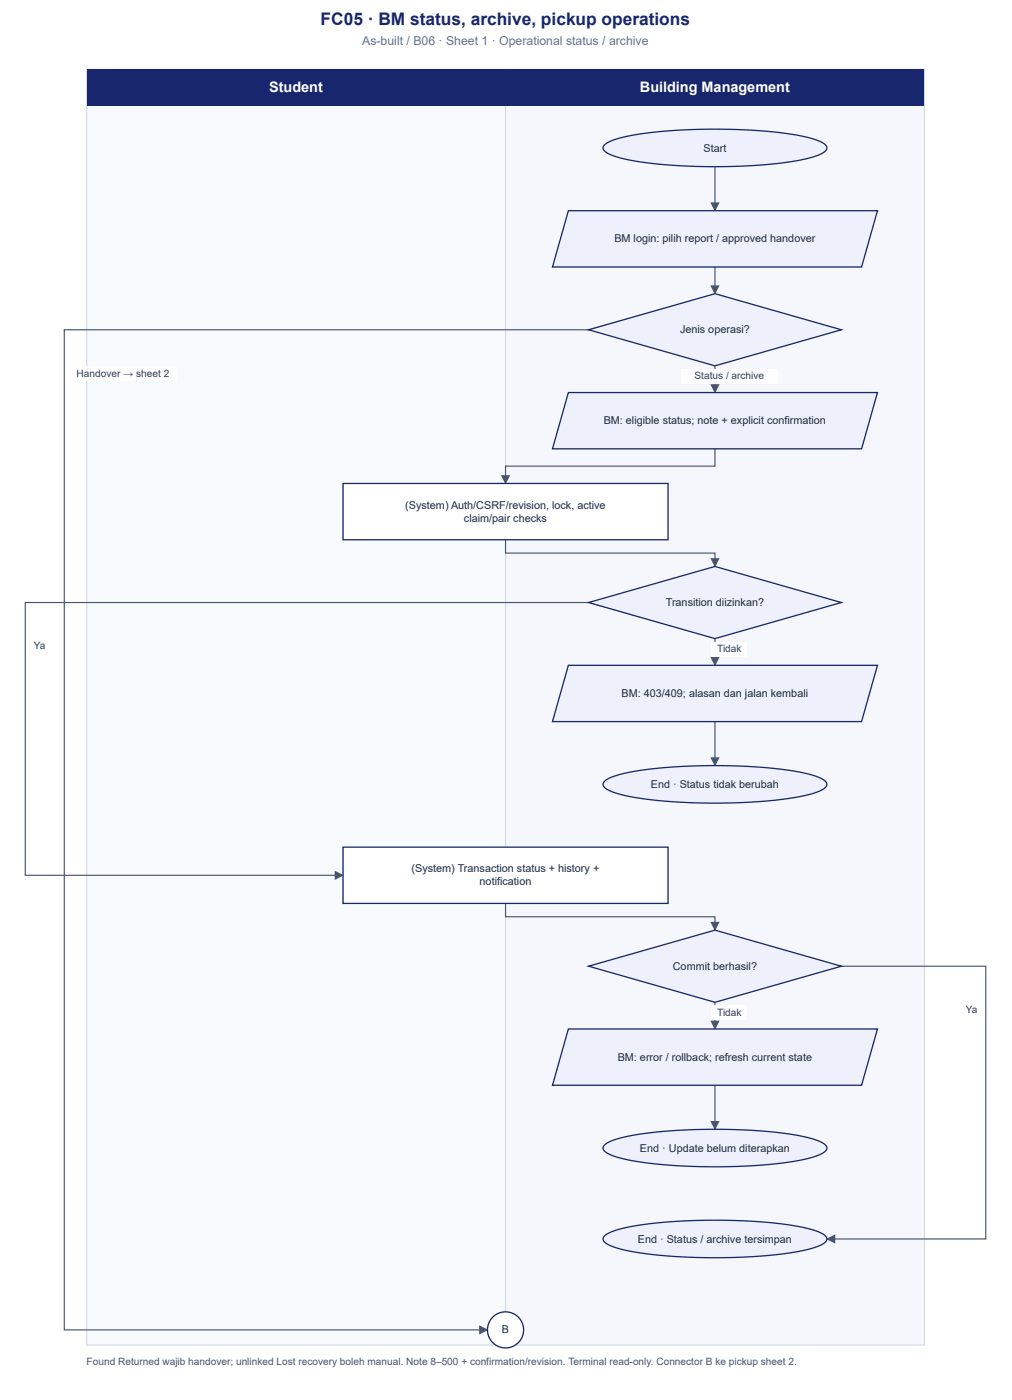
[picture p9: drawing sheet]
<svg xmlns="http://www.w3.org/2000/svg" width="371mm" height="513mm" viewBox="0 0 371 513" stroke-linecap="round" stroke-linejoin="round" font-family="sans-serif">
<path d="M31.7 25.4h153.5v467.8h-153.5z" fill="#f8fbfd"/>
<path d="M31.7 25.4h153.5v467.8h-153.5z" fill="none" stroke="#cbd5e1" stroke-width=".37"/>
<path d="M31.7 25.4h153.5v13.2h-153.5z" fill="#17266d"/>
<path d="M185.2 25.4h153.5v467.8h-153.5z" fill="#f6f7fc"/>
<path d="M185.2 25.4h153.5v467.8h-153.5z" fill="none" stroke="#cbd5e1" stroke-width=".37"/>
<path d="M185.2 25.4h153.5v13.2h-153.5z" fill="#17266d"/>
<path d="M261.9 61.1v16.2" fill="none" stroke="#475569" stroke-width=".42"/>
<path d="M260.2 74.2h3.4l-1.7 3.4z" fill="#475569"/>
<path d="M261.9 97.9v9.8" fill="none" stroke="#475569" stroke-width=".42"/>
<path d="M260.2 104.6h3.4l-1.7 3.4z" fill="#475569"/>
<path d="M261.9 134.1v9.8" fill="none" stroke="#475569" stroke-width=".42"/>
<path d="M260.2 140.9h3.4l-1.7 3.4z" fill="#475569"/>
<path d="M249.6 135.3h35.3v5.3h-35.3z" fill="#fff"/>
<path d="M215.6 120.9h-192.1v366.7h155.1" fill="none" stroke="#475569" stroke-width=".42"/>
<path d="M175.5 485.9l3.4 1.7-3.4 1.7z" fill="#475569"/>
<path d="M25.4 134.4h39.3v5.3h-39.3z" fill="#fff"/>
<path d="M261.9 164.6v6.3h-76.7v6.4" fill="none" stroke="#475569" stroke-width=".42"/>
<path d="M183.5 174.2h3.4l-1.7 3.4z" fill="#475569"/>
<path d="M185.2 197.9v4.9h76.7v4.9" fill="none" stroke="#475569" stroke-width=".42"/>
<path d="M260.2 204.6h3.4l-1.7 3.4z" fill="#475569"/>
<path d="M261.9 234.2v9.7" fill="none" stroke="#475569" stroke-width=".42"/>
<path d="M260.2 240.9h3.4l-1.7 3.4z" fill="#475569"/>
<path d="M260.8 235.3h12.9v5.3h-12.9z" fill="#fff"/>
<path d="M261.9 264.6v16.1" fill="none" stroke="#475569" stroke-width=".42"/>
<path d="M260.2 277.7h3.4l-1.7 3.4z" fill="#475569"/>
<path d="M215.6 220.9h-206.3v100h116.4" fill="none" stroke="#475569" stroke-width=".42"/>
<path d="M122.6 319.2l3.4 1.7-3.4 1.7z" fill="#475569"/>
<path d="M11.1 234.4h6.7v5.3h-6.7z" fill="#fff"/>
<path d="M185.2 331.3v4.9h76.7v4.8" fill="none" stroke="#475569" stroke-width=".42"/>
<path d="M260.2 338h3.4l-1.7 3.4z" fill="#475569"/>
<path d="M261.9 367.5v9.8" fill="none" stroke="#475569" stroke-width=".42"/>
<path d="M260.2 374.2h3.4l-1.7 3.4z" fill="#475569"/>
<path d="M260.8 368.7h12.9v5.3h-12.9z" fill="#fff"/>
<path d="M261.9 397.9v16.2" fill="none" stroke="#475569" stroke-width=".42"/>
<path d="M260.2 411h3.4l-1.7 3.4z" fill="#475569"/>
<path d="M308.2 354.3h53v100h-58.3" fill="none" stroke="#475569" stroke-width=".42"/>
<path d="M302.6 454.3l3.4-1.7v3.4z" fill="#475569"/>
<path d="M352.6 367.8h6.7v5.3h-6.7z" fill="#fff"/>
<path d="M221.5 53.1l1.6-1.1 2.7-1 8.2-1.8 11.5-1.3 13.2-.5 13.2 .2 12.4 .9 10 1.5 3.8 1 2.7 1a2.3 2.3 0 0 1 1.8 3.1l-1.4 1.1-2.5 1.1-8.1 1.9-11.5 1.3-13.1 .6-13.6-.2-12.8-.9-10-1.5-3.8-1-2.7-1a2.3 2.3 0 0 1-1.9-3.1z" fill="#eef1fb"/>
<path d="M221.5 53.1l1.6-1.1 2.7-1 8.2-1.8 11.5-1.3 13.2-.5 13.2 .2 12.4 .9 10 1.5 3.8 1 2.7 1a2.3 2.3 0 0 1 1.8 3.1l-1.4 1.1-2.5 1.1-8.1 1.9-11.5 1.3-13.1 .6-13.6-.2-12.8-.9-10-1.5-3.8-1-2.7-1a2.3 2.3 0 0 1-1.9-3.1z" fill="none" stroke="#17266d" stroke-width=".48"/>
<path d="M208.2 77.3h113.3l-5.9 20.6h-113.2z" fill="#eef1fb"/>
<path d="M208.2 77.3h113.3l-5.9 20.6h-113.2z" fill="none" stroke="#17266d" stroke-width=".48"/>
<path d="M215.6 120.9l46.3-13.2 46.3 13.2-46.3 13.2z" fill="#eef1fb"/>
<path d="M215.6 120.9l46.3-13.2 46.3 13.2-46.3 13.2z" fill="none" stroke="#17266d" stroke-width=".48"/>
<path d="M208.2 143.9h113.3l-5.9 20.7h-113.2z" fill="#eef1fb"/>
<path d="M208.2 143.9h113.3l-5.9 20.7h-113.2z" fill="none" stroke="#17266d" stroke-width=".48"/>
<path d="M125.7 177.3h119v20.6h-119z" fill="#fff"/>
<path d="M125.7 177.3h119v20.6h-119z" fill="none" stroke="#17266d" stroke-width=".48"/>
<path d="M215.6 220.9l46.3-13.2 46.3 13.2-46.3 13.3z" fill="#eef1fb"/>
<path d="M215.6 220.9l46.3-13.2 46.3 13.2-46.3 13.3z" fill="none" stroke="#17266d" stroke-width=".48"/>
<path d="M208.2 243.9h113.3l-5.9 20.7h-113.2z" fill="#eef1fb"/>
<path d="M208.2 243.9h113.3l-5.9 20.7h-113.2z" fill="none" stroke="#17266d" stroke-width=".48"/>
<path d="M221.5 286.5l1.6-1.1 2.7-1 8.2-1.8 11.5-1.3 13.2-.6 13.2 .2 12.4 .9 10 1.6 3.8 1 2.7 1a2.3 2.3 0 0 1 1.8 3l-1.4 1.2-2.5 1-8.1 1.9-11.5 1.3-13.1 .6-13.6-.1-12.8-.9-10-1.6-3.8-1-2.7-1a2.3 2.3 0 0 1-1.9-3z" fill="#eef1fb"/>
<path d="M221.5 286.5l1.6-1.1 2.7-1 8.2-1.8 11.5-1.3 13.2-.6 13.2 .2 12.4 .9 10 1.6 3.8 1 2.7 1a2.3 2.3 0 0 1 1.8 3l-1.4 1.2-2.5 1-8.1 1.9-11.5 1.3-13.1 .6-13.6-.1-12.8-.9-10-1.6-3.8-1-2.7-1a2.3 2.3 0 0 1-1.9-3z" fill="none" stroke="#17266d" stroke-width=".48"/>
<path d="M125.7 310.6h119v20.7h-119z" fill="#fff"/>
<path d="M125.7 310.6h119v20.7h-119z" fill="none" stroke="#17266d" stroke-width=".48"/>
<path d="M215.6 354.3l46.3-13.3 46.3 13.3-46.3 13.2z" fill="#eef1fb"/>
<path d="M215.6 354.3l46.3-13.3 46.3 13.3-46.3 13.2z" fill="none" stroke="#17266d" stroke-width=".48"/>
<path d="M208.2 377.3h113.3l-5.9 20.6h-113.2z" fill="#eef1fb"/>
<path d="M208.2 377.3h113.3l-5.9 20.6h-113.2z" fill="none" stroke="#17266d" stroke-width=".48"/>
<path d="M221.5 419.8l1.6-1.1 2.7-1 8.2-1.8 11.5-1.3 13.2-.5 13.2 .2 12.4 .9 10 1.5 3.8 1 2.7 1a2.3 2.3 0 0 1 1.8 3.1l-1.4 1.1-2.5 1.1-8.1 1.9-11.5 1.3-13.1 .6-13.6-.2-12.8-.9-10-1.5-3.8-1-2.7-1a2.3 2.3 0 0 1-1.9-3.1z" fill="#eef1fb"/>
<path d="M221.5 419.8l1.6-1.1 2.7-1 8.2-1.8 11.5-1.3 13.2-.5 13.2 .2 12.4 .9 10 1.5 3.8 1 2.7 1a2.3 2.3 0 0 1 1.8 3.1l-1.4 1.1-2.5 1.1-8.1 1.9-11.5 1.3-13.1 .6-13.6-.2-12.8-.9-10-1.5-3.8-1-2.7-1a2.3 2.3 0 0 1-1.9-3.1z" fill="none" stroke="#17266d" stroke-width=".48"/>
<path d="M221.5 453.2l1.6-1.1 2.7-1.1 8.2-1.8 11.5-1.2 13.2-.6 13.2 .2 12.4 .9 10 1.6 3.8 .9 2.7 1.1a2.3 2.3 0 0 1 1.8 3l-1.4 1.2-2.5 1-8.1 1.9-11.5 1.3-13.1 .6-13.6-.1-12.8-.9-10-1.6-3.8-1-2.7-1a2.3 2.3 0 0 1-1.9-3.1z" fill="#eef1fb"/>
<path d="M221.5 453.2l1.6-1.1 2.7-1.1 8.2-1.8 11.5-1.2 13.2-.6 13.2 .2 12.4 .9 10 1.6 3.8 .9 2.7 1.1a2.3 2.3 0 0 1 1.8 3l-1.4 1.2-2.5 1-8.1 1.9-11.5 1.3-13.1 .6-13.6-.1-12.8-.9-10-1.6-3.8-1-2.7-1a2.3 2.3 0 0 1-1.9-3.1z" fill="none" stroke="#17266d" stroke-width=".48"/>
<circle cx="185.2" cy="487.6" r="6.6" fill="#fff"/>
<circle cx="185.2" cy="487.6" r="6.6" fill="none" stroke="#17266d" stroke-width=".48"/>
<text font-size="6.3" fill="#17266d" x="117.5" y="9">FC05 · BM status, archive, pickup operations</text>
<g font-size="5.3" fill="#fff">
<text x="98.6" y="33.9">Student</text>
<text x="234.4" y="33.9">Building Management</text>
</g>
<text font-size="4.5" fill="#64748b" x="132.7" y="16.4">As-built / B06 · Sheet 1 · Operational status / archive</text>
<g font-size="4" fill="#1e293b">
<text x="257.7" y="55.6">Start</text>
<text x="225.1" y="88.9">BM login: pilih report / approved handover</text>
<text x="249.1" y="122.2">Jenis operasi?</text>
<text x="221.2" y="155.6">BM: eligible status; note + explicit confirmation</text>
<text x="148.5" y="186.5">(System) Auth/CSRF/revision, lock, active</text>
<text x="170" y="191.3">claim/pair checks</text>
<text x="243.9" y="222.2">Transition diizinkan?</text>
<text x="227.7" y="255.6">BM: 403/409; alasan dan jalan kembali</text>
<text x="238.4" y="288.9">End · Status tidak berubah</text>
<text x="150.8" y="319.9">(System) Transaction status + history +</text>
<text x="175.7" y="324.6">notification</text>
<text x="246.5" y="355.6">Commit berhasil?</text>
<text x="226.3" y="388.9">BM: error / rollback; refresh current state</text>
<text x="234.5" y="422.3">End · Update belum diterapkan</text>
<text x="233.7" y="455.6">End · Status / archive tersimpan</text>
<text x="183.9" y="488.9">B</text>
</g>
<g font-size="3.7" fill="#334155">
<text x="28.1" y="138.1">Handover → sheet 2</text>
<text x="254.5" y="139">Status / archive</text>
<text x="12.3" y="238.1">Ya</text>
<text x="262.8" y="239.1">Tidak</text>
<text x="353.8" y="371.5">Ya</text>
<text x="262.8" y="372.4">Tidak</text>
</g>
<text font-size="3.7" fill="#475569" x="31.7" y="500.3">Found Returned wajib handover; unlinked Lost recovery boleh manual. Note 8–500 + confirmation/revision. Terminal read-only. Connector B ke pickup sheet 2.</text>
</svg>
